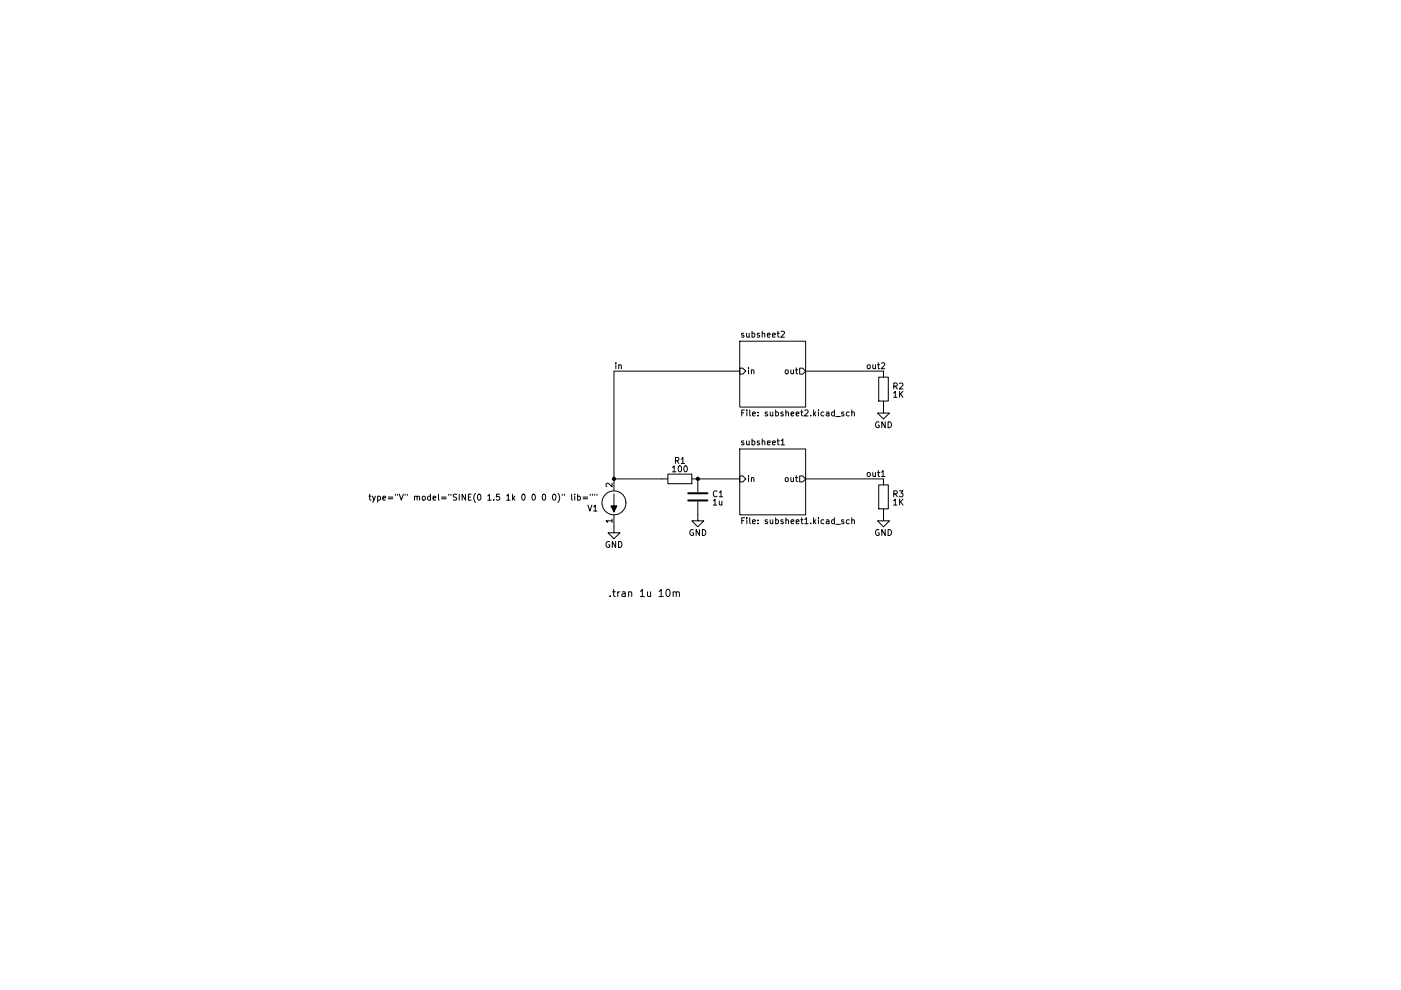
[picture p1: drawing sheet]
(kicad_sch (version 20230121) (generator eeschema)

 (paper "A4")

 (lib_symbols
  (symbol "Device:C" (pin_numbers hide) (pin_names (offset 0.254)) (in_bom yes) (on_board yes)
   (property "Reference" "C" (at 0.635 2.54 0) (effects (font (size 1.27 1.27)) (justify left)))
   (property "Value" "C" (at 0.635 -2.54 0) (effects (font (size 1.27 1.27)) (justify left)))
   (property "Footprint" "" (at 0.9652 -3.81 0) (effects (font (size 1.27 1.27)) hide))
   (property "Datasheet" "~" (at 0 0 0) (effects (font (size 1.27 1.27)) hide))
   (symbol "C_0_1"
    (polyline (pts (xy -2.032 -0.762) (xy 2.032 -0.762)) (stroke (width 0.508) (type default)) (fill (type none)))
    (polyline (pts (xy -2.032 0.762) (xy 2.032 0.762)) (stroke (width 0.508) (type default)) (fill (type none))))
   (symbol "C_1_1"
    (pin passive line (at 0 3.81 270) (length 2.794) (name "~" (effects (font (size 1.27 1.27)))) (number "1" (effects (font (size 1.27 1.27)))))
    (pin passive line (at 0 -3.81 90) (length 2.794) (name "~" (effects (font (size 1.27 1.27)))) (number "2" (effects (font (size 1.27 1.27)))))))
  (symbol "Device:R" (pin_numbers hide) (pin_names (offset 0)) (in_bom yes) (on_board yes)
   (property "Reference" "R" (at 2.032 0 90) (effects (font (size 1.27 1.27))))
   (property "Value" "R" (at 0 0 90) (effects (font (size 1.27 1.27))))
   (property "Footprint" "" (at -1.778 0 90) (effects (font (size 1.27 1.27)) hide))
   (property "Datasheet" "~" (at 0 0 0) (effects (font (size 1.27 1.27)) hide))
   (symbol "R_0_1"
    (rectangle (start -1.016 -2.54) (end 1.016 2.54) (stroke (width 0.254) (type default)) (fill (type none))))
   (symbol "R_1_1"
    (pin passive line (at 0 3.81 270) (length 1.27) (name "~" (effects (font (size 1.27 1.27)))) (number "1" (effects (font (size 1.27 1.27)))))
    (pin passive line (at 0 -3.81 90) (length 1.27) (name "~" (effects (font (size 1.27 1.27)))) (number "2" (effects (font (size 1.27 1.27)))))))
  (symbol "power:GND" (power) (pin_names (offset 0)) (in_bom yes) (on_board yes)
   (property "Reference" "#PWR" (at 0 -6.35 0) (effects (font (size 1.27 1.27)) hide))
   (property "Value" "GND" (at 0 -3.81 0) (effects (font (size 1.27 1.27))))
   (property "Footprint" "" (at 0 0 0) (effects (font (size 1.27 1.27)) hide))
   (property "Datasheet" "" (at 0 0 0) (effects (font (size 1.27 1.27)) hide))
   (symbol "GND_0_1"
    (polyline (pts (xy 0 0) (xy 0 -1.27) (xy 1.27 -1.27) (xy 0 -2.54) (xy -1.27 -1.27) (xy 0 -1.27)) (stroke (width 0) (type default)) (fill (type none))))
   (symbol "GND_1_1"
    (pin power_in line (at 0 0 270) (length 0) hide (name "GND" (effects (font (size 1.27 1.27)))) (number "1" (effects (font (size 1.27 1.27)))))))
  (symbol "rectifier_schlib:VSOURCE" (pin_names (offset 1.016)) (in_bom yes) (on_board yes)
   (property "Reference" "V" (at 5.08 5.08 0) (effects (font (size 1.27 1.27))))
   (property "Value" "VSOURCE" (at 6.35 2.54 0) (effects (font (size 1.27 1.27)) hide))
   (property "Footprint" "" (at 0 0 0) (effects (font (size 1.27 1.27))))
   (property "Datasheet" "" (at 0 0 0) (effects (font (size 1.27 1.27))))
   (property "Fieldname" "Value" (at 0 0 0) (effects (font (size 1.524 1.524)) hide))
   (property "Spice_Primitive" "V" (at 0 0 0) (effects (font (size 1.524 1.524)) hide))
   (property "Spice_Node_Sequence" "1 2" (at -7.62 5.08 0) (effects (font (size 1.524 1.524)) hide))
   (symbol "VSOURCE_0_1"
    (polyline (pts (xy 0 -1.905) (xy 0 1.905)) (stroke (width 0) (type default)) (fill (type none)))
    (polyline (pts (xy 0 1.905) (xy -0.635 0.635) (xy 0.635 0.635) (xy 0 1.905)) (stroke (width 0) (type default)) (fill (type outline)))
    (circle (center 0 0) (radius 2.54) (stroke (width 0) (type default)) (fill (type none))))
   (symbol "VSOURCE_1_1"
    (pin input line (at 0 5.08 270) (length 2.54) (name "~" (effects (font (size 1.27 1.27)))) (number "1" (effects (font (size 1.27 1.27)))))
    (pin input line (at 0 -5.08 90) (length 2.54) (name "~" (effects (font (size 1.27 1.27)))) (number "2" (effects (font (size 1.27 1.27))))))))

 (junction (at 147.955 101.6) (diameter 0) (color 0 0 0 0))
 (junction (at 130.175 101.6) (diameter 0) (color 0 0 0 0))

 (wire (pts (xy 170.815 78.74) (xy 187.325 78.74)) (stroke (width 0) (type default)))
 (wire (pts (xy 156.845 78.74) (xy 130.175 78.74)) (stroke (width 0) (type default)))
 (wire (pts (xy 170.815 101.6) (xy 187.325 101.6)) (stroke (width 0) (type default)))
 (wire (pts (xy 147.955 101.6) (xy 156.845 101.6)) (stroke (width 0) (type default)))
 (wire (pts (xy 130.175 101.6) (xy 140.335 101.6)) (stroke (width 0) (type default)))
 (wire (pts (xy 130.175 78.74) (xy 130.175 101.6)) (stroke (width 0) (type default)))

 (text ".tran 1u 10m\n" (at 128.905 127 0) (effects (font (size 1.524 1.524)) (justify left bottom)))

 (label "out2" (at 183.515 78.74 0) (fields_autoplaced) (effects (font (size 1.27 1.27)) (justify left bottom)))
 (label "in" (at 130.175 78.74 0) (fields_autoplaced) (effects (font (size 1.27 1.27)) (justify left bottom)))
 (label "out1" (at 183.515 101.6 0) (fields_autoplaced) (effects (font (size 1.27 1.27)) (justify left bottom)))

 (symbol (lib_id "Device:R") (at 187.325 82.55 0) (unit 1) (in_bom yes) (on_board yes) (dnp no) (fields_autoplaced)
  (property "Reference" "R2" (at 189.103 81.9555 0) (effects (font (size 1.27 1.27)) (justify left)))
  (property "Value" "1K" (at 189.103 83.7177 0) (effects (font (size 1.27 1.27)) (justify left)))
  (property "Footprint" "" (at 185.547 82.55 90) (effects (font (size 1.27 1.27)) hide))
  (property "Datasheet" "~" (at 187.325 82.55 0) (effects (font (size 1.27 1.27)) hide)) (pin "1") (pin "2"))

 (symbol (lib_id "power:GND") (at 187.325 86.36 0) (unit 1) (in_bom yes) (on_board yes) (dnp no) (fields_autoplaced)
  (property "Reference" "#PWR03" (at 187.325 92.71 0) (effects (font (size 1.27 1.27)) hide))
  (property "Value" "GND" (at 187.325 90.17 0) (effects (font (size 1.27 1.27))))
  (property "Footprint" "" (at 187.325 86.36 0) (effects (font (size 1.27 1.27)) hide))
  (property "Datasheet" "" (at 187.325 86.36 0) (effects (font (size 1.27 1.27)) hide)) (pin "1"))

 (symbol (lib_id "Device:R") (at 144.145 101.6 90) (unit 1) (in_bom yes) (on_board yes) (dnp no) (fields_autoplaced)
  (property "Reference" "R1" (at 144.145 97.7519 90) (effects (font (size 1.27 1.27))))
  (property "Value" "100" (at 144.145 99.5141 90) (effects (font (size 1.27 1.27))))
  (property "Footprint" "" (at 144.145 103.378 90) (effects (font (size 1.27 1.27)) hide))
  (property "Datasheet" "~" (at 144.145 101.6 0) (effects (font (size 1.27 1.27)) hide)) (pin "1") (pin "2"))

 (symbol (lib_id "rectifier_schlib:VSOURCE") (at 130.175 106.68 180) (unit 1) (in_bom yes) (on_board yes) (dnp no)
  (property "Reference" "V1" (at 126.9238 107.8484 0) (effects (font (size 1.27 1.27)) (justify left)))
  (property "Value" "${SIM.PARAMS}" (at 126.9238 105.537 0) (effects (font (size 1.27 1.27)) (justify left)))
  (property "Footprint" "" (at 130.175 106.68 0) (effects (font (size 1.27 1.27))))
  (property "Datasheet" "" (at 130.175 106.68 0) (effects (font (size 1.27 1.27))))
  (property "Fieldname" "Value" (at 130.175 106.68 0) (effects (font (size 1.524 1.524)) hide))
  (property "Sim.Device" "SPICE" (at 130.175 106.68 0) (effects (font (size 1.524 1.524)) hide))
  (property "Sim.Params" "type=\"V\" model=\"SINE(0 1.5 1k 0 0 0 0)\" lib=\"\"" (at 0 0 0) (effects (font (size 1.27 1.27)) hide))
  (property "Sim.Pins" "1=1 2=2" (at 137.795 111.76 0) (effects (font (size 1.524 1.524)) hide)) (pin "1") (pin "2"))

 (symbol (lib_id "Device:R") (at 187.325 105.41 0) (unit 1) (in_bom yes) (on_board yes) (dnp no) (fields_autoplaced)
  (property "Reference" "R3" (at 189.103 104.8155 0) (effects (font (size 1.27 1.27)) (justify left)))
  (property "Value" "1K" (at 189.103 106.5777 0) (effects (font (size 1.27 1.27)) (justify left)))
  (property "Footprint" "" (at 185.547 105.41 90) (effects (font (size 1.27 1.27)) hide))
  (property "Datasheet" "~" (at 187.325 105.41 0) (effects (font (size 1.27 1.27)) hide)) (pin "1") (pin "2"))

 (symbol (lib_id "Device:C") (at 147.955 105.41 0) (unit 1) (in_bom yes) (on_board yes) (dnp no) (fields_autoplaced)
  (property "Reference" "C1" (at 150.876 104.8155 0) (effects (font (size 1.27 1.27)) (justify left)))
  (property "Value" "1u" (at 150.876 106.5777 0) (effects (font (size 1.27 1.27)) (justify left)))
  (property "Footprint" "" (at 148.9202 109.22 0) (effects (font (size 1.27 1.27)) hide))
  (property "Datasheet" "~" (at 147.955 105.41 0) (effects (font (size 1.27 1.27)) hide)) (pin "1") (pin "2"))

 (symbol (lib_id "power:GND") (at 130.175 111.76 0) (unit 1) (in_bom yes) (on_board yes) (dnp no) (fields_autoplaced)
  (property "Reference" "#PWR01" (at 130.175 118.11 0) (effects (font (size 1.27 1.27)) hide))
  (property "Value" "GND" (at 130.175 115.57 0) (effects (font (size 1.27 1.27))))
  (property "Footprint" "" (at 130.175 111.76 0) (effects (font (size 1.27 1.27)) hide))
  (property "Datasheet" "" (at 130.175 111.76 0) (effects (font (size 1.27 1.27)) hide)) (pin "1"))

 (symbol (lib_id "power:GND") (at 147.955 109.22 0) (unit 1) (in_bom yes) (on_board yes) (dnp no) (fields_autoplaced)
  (property "Reference" "#PWR02" (at 147.955 115.57 0) (effects (font (size 1.27 1.27)) hide))
  (property "Value" "GND" (at 147.955 113.03 0) (effects (font (size 1.27 1.27))))
  (property "Footprint" "" (at 147.955 109.22 0) (effects (font (size 1.27 1.27)) hide))
  (property "Datasheet" "" (at 147.955 109.22 0) (effects (font (size 1.27 1.27)) hide)) (pin "1"))

 (symbol (lib_id "power:GND") (at 187.325 109.22 0) (unit 1) (in_bom yes) (on_board yes) (dnp no) (fields_autoplaced)
  (property "Reference" "#PWR04" (at 187.325 115.57 0) (effects (font (size 1.27 1.27)) hide))
  (property "Value" "GND" (at 187.325 113.03 0) (effects (font (size 1.27 1.27))))
  (property "Footprint" "" (at 187.325 109.22 0) (effects (font (size 1.27 1.27)) hide))
  (property "Datasheet" "" (at 187.325 109.22 0) (effects (font (size 1.27 1.27)) hide)) (pin "1"))

 (sheet (at 156.845 95.25) (size 13.97 13.97) (fields_autoplaced) (stroke (width 0.1524) (type solid)) (fill (color 0 0 0 0.0000))
  (property "Sheetname" "subsheet1" (at 156.845 94.5384 0) (effects (font (size 1.27 1.27)) (justify left bottom)))
  (property "Sheetfile" "subsheet1.kicad_sch" (at 156.845 109.8046 0) (effects (font (size 1.27 1.27)) (justify left top))) (pin "in" input (at 156.845 101.6 180) (effects (font (size 1.27 1.27)) (justify left))) (pin "out" output (at 170.815 101.6 0) (effects (font (size 1.27 1.27)) (justify right))))

 (sheet (at 156.845 72.39) (size 13.97 13.97) (fields_autoplaced) (stroke (width 0.1524) (type solid)) (fill (color 0 0 0 0.0000))
  (property "Sheetname" "subsheet2" (at 156.845 71.6784 0) (effects (font (size 1.27 1.27)) (justify left bottom)))
  (property "Sheetfile" "subsheet2.kicad_sch" (at 156.845 86.9446 0) (effects (font (size 1.27 1.27)) (justify left top))) (pin "in" input (at 156.845 78.74 180) (effects (font (size 1.27 1.27)) (justify left))) (pin "out" output (at 170.815 78.74 0) (effects (font (size 1.27 1.27)) (justify right))))

 (sheet_instances (path "" (page "1"))))
